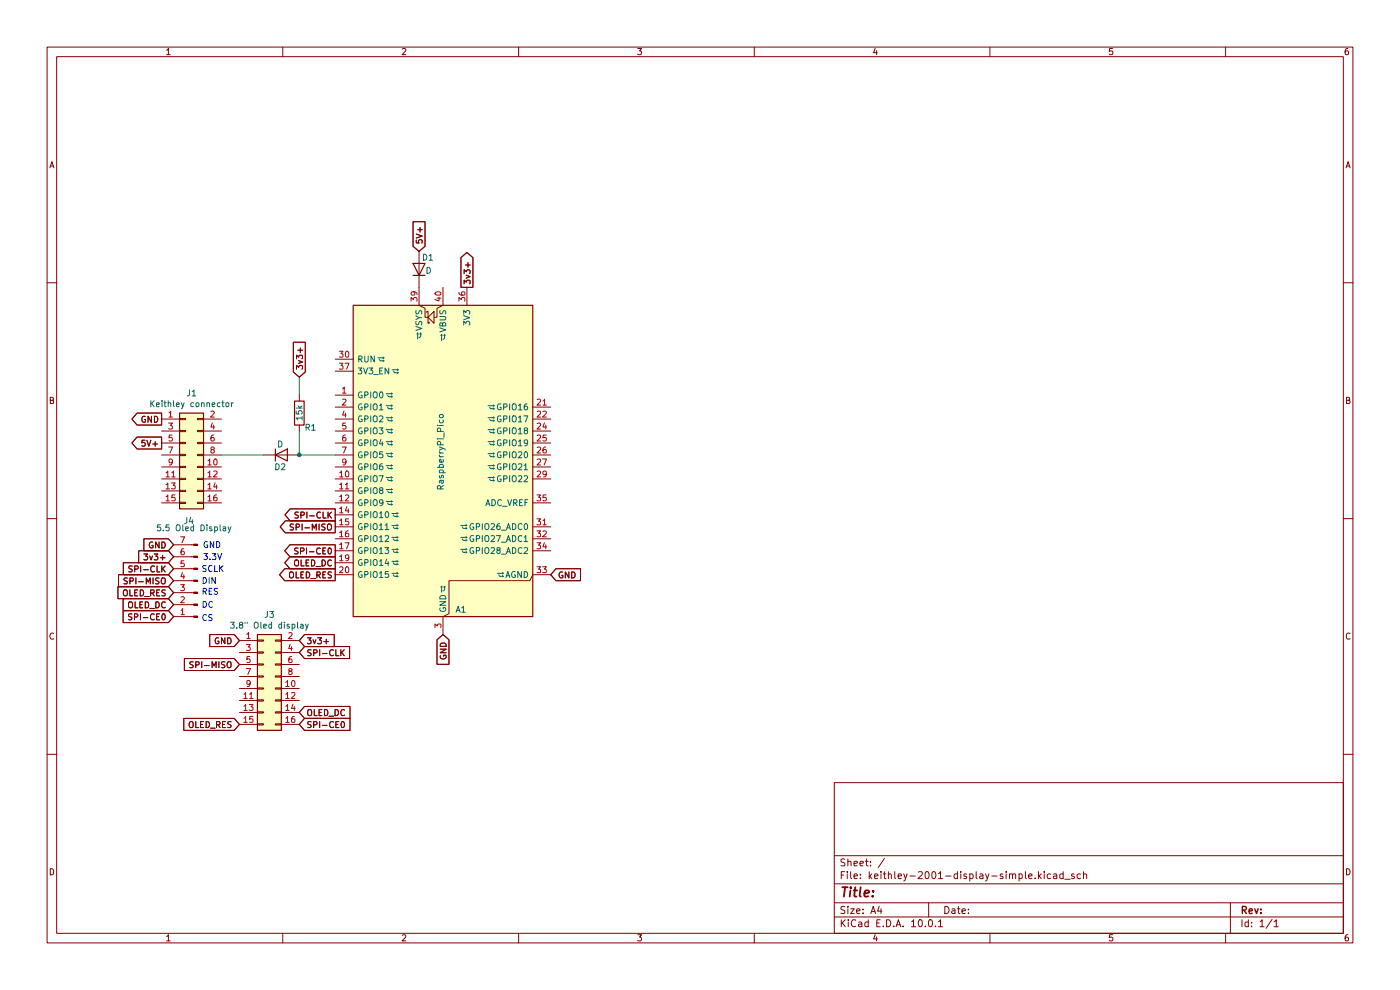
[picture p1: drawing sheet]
(kicad_sch
 (version 20260306)
 (generator "eeschema")
 (generator_version "10.0")
 (paper "A4")
 (lib_symbols
  (symbol "Connector:Conn_01x07_Pin"
   (pin_names
    (offset 1.016) (hide yes)) (exclude_from_sim no) (in_bom yes) (on_board yes)
   (in_pos_files yes)
   (duplicate_pin_numbers_are_jumpers no)
   (property "Reference" "J" (at 0 10.16 0) (show_name no) (do_not_autoplace no) (effects (font (size 1.27 1.27))))
   (property "Value" "Conn_01x07_Pin" (at 0 -10.16 0) (show_name no) (do_not_autoplace no) (effects (font (size 1.27 1.27))))
   (property "Footprint" "" (at 0 0 0) (show_name no) (do_not_autoplace no) (hide yes) (effects (font (size 1.27 1.27))))
   (property "Datasheet" "" (at 0 0 0) (show_name no) (do_not_autoplace no) (hide yes) (effects (font (size 1.27 1.27))))
   (property "Description" "Generic connector, single row, 01x07, script generated" (at 0 0 0) (show_name no) (do_not_autoplace no) (hide yes) (effects (font (size 1.27 1.27))))
   (property "ki_locked" "" (at 0 0 0) (show_name no) (do_not_autoplace no) (effects (font (size 1.27 1.27))))
   (symbol "Conn_01x07_Pin_1_1"
    (rectangle (start 0.8636 7.747) (end 0 7.493) (stroke (width 0.1524) (type default)) (fill (type outline)))
    (rectangle (start 0.8636 5.207) (end 0 4.953) (stroke (width 0.1524) (type default)) (fill (type outline)))
    (rectangle (start 0.8636 2.667) (end 0 2.413) (stroke (width 0.1524) (type default)) (fill (type outline)))
    (rectangle (start 0.8636 0.127) (end 0 -0.127) (stroke (width 0.1524) (type default)) (fill (type outline)))
    (rectangle (start 0.8636 -2.413) (end 0 -2.667) (stroke (width 0.1524) (type default)) (fill (type outline)))
    (rectangle (start 0.8636 -4.953) (end 0 -5.207) (stroke (width 0.1524) (type default)) (fill (type outline)))
    (rectangle (start 0.8636 -7.493) (end 0 -7.747) (stroke (width 0.1524) (type default)) (fill (type outline)))
    (polyline (pts (xy 1.27 7.62) (xy 0.8636 7.62)) (stroke (width 0.1524) (type default)) (fill (type none)))
    (polyline (pts (xy 1.27 5.08) (xy 0.8636 5.08)) (stroke (width 0.1524) (type default)) (fill (type none)))
    (polyline (pts (xy 1.27 2.54) (xy 0.8636 2.54)) (stroke (width 0.1524) (type default)) (fill (type none)))
    (polyline (pts (xy 1.27 0) (xy 0.8636 0)) (stroke (width 0.1524) (type default)) (fill (type none)))
    (polyline (pts (xy 1.27 -2.54) (xy 0.8636 -2.54)) (stroke (width 0.1524) (type default)) (fill (type none)))
    (polyline (pts (xy 1.27 -5.08) (xy 0.8636 -5.08)) (stroke (width 0.1524) (type default)) (fill (type none)))
    (polyline (pts (xy 1.27 -7.62) (xy 0.8636 -7.62)) (stroke (width 0.1524) (type default)) (fill (type none)))
    (pin passive line (at 5.08 7.62 180) (length 3.81) (name "Pin_1" (effects (font (size 1.27 1.27)))) (number "1" (effects (font (size 1.27 1.27)))))
    (pin passive line (at 5.08 5.08 180) (length 3.81) (name "Pin_2" (effects (font (size 1.27 1.27)))) (number "2" (effects (font (size 1.27 1.27)))))
    (pin passive line (at 5.08 2.54 180) (length 3.81) (name "Pin_3" (effects (font (size 1.27 1.27)))) (number "3" (effects (font (size 1.27 1.27)))))
    (pin passive line (at 5.08 0 180) (length 3.81) (name "Pin_4" (effects (font (size 1.27 1.27)))) (number "4" (effects (font (size 1.27 1.27)))))
    (pin passive line (at 5.08 -2.54 180) (length 3.81) (name "Pin_5" (effects (font (size 1.27 1.27)))) (number "5" (effects (font (size 1.27 1.27)))))
    (pin passive line (at 5.08 -5.08 180) (length 3.81) (name "Pin_6" (effects (font (size 1.27 1.27)))) (number "6" (effects (font (size 1.27 1.27)))))
    (pin passive line (at 5.08 -7.62 180) (length 3.81) (name "Pin_7" (effects (font (size 1.27 1.27)))) (number "7" (effects (font (size 1.27 1.27))))))
   (embedded_fonts no))
  (symbol "Connector_Generic:Conn_02x08_Odd_Even"
   (pin_names
    (offset 1.016) (hide yes)) (exclude_from_sim no) (in_bom yes) (on_board yes)
   (in_pos_files yes)
   (duplicate_pin_numbers_are_jumpers no)
   (property "Reference" "J" (at 1.27 10.16 0) (show_name no) (do_not_autoplace no) (effects (font (size 1.27 1.27))))
   (property "Value" "Conn_02x08_Odd_Even" (at 1.27 -12.7 0) (show_name no) (do_not_autoplace no) (effects (font (size 1.27 1.27))))
   (property "Footprint" "" (at 0 0 0) (show_name no) (do_not_autoplace no) (hide yes) (effects (font (size 1.27 1.27))))
   (property "Datasheet" "" (at 0 0 0) (show_name no) (do_not_autoplace no) (hide yes) (effects (font (size 1.27 1.27))))
   (property "Description" "Generic connector, double row, 02x08, odd/even pin numbering scheme (row 1 odd numbers, row 2 even numbers), script generated (kicad-library-utils/schlib/autogen/connector/)" (at 0 0 0) (show_name no) (do_not_autoplace no) (hide yes) (effects (font (size 1.27 1.27))))
   (symbol "Conn_02x08_Odd_Even_1_1"
    (rectangle (start -1.27 8.89) (end 3.81 -11.43) (stroke (width 0.254) (type default)) (fill (type background)))
    (rectangle (start -1.27 7.747) (end 0 7.493) (stroke (width 0.1524) (type default)) (fill (type none)))
    (rectangle (start -1.27 5.207) (end 0 4.953) (stroke (width 0.1524) (type default)) (fill (type none)))
    (rectangle (start -1.27 2.667) (end 0 2.413) (stroke (width 0.1524) (type default)) (fill (type none)))
    (rectangle (start -1.27 0.127) (end 0 -0.127) (stroke (width 0.1524) (type default)) (fill (type none)))
    (rectangle (start -1.27 -2.413) (end 0 -2.667) (stroke (width 0.1524) (type default)) (fill (type none)))
    (rectangle (start -1.27 -4.953) (end 0 -5.207) (stroke (width 0.1524) (type default)) (fill (type none)))
    (rectangle (start -1.27 -7.493) (end 0 -7.747) (stroke (width 0.1524) (type default)) (fill (type none)))
    (rectangle (start -1.27 -10.033) (end 0 -10.287) (stroke (width 0.1524) (type default)) (fill (type none)))
    (rectangle (start 3.81 7.747) (end 2.54 7.493) (stroke (width 0.1524) (type default)) (fill (type none)))
    (rectangle (start 3.81 5.207) (end 2.54 4.953) (stroke (width 0.1524) (type default)) (fill (type none)))
    (rectangle (start 3.81 2.667) (end 2.54 2.413) (stroke (width 0.1524) (type default)) (fill (type none)))
    (rectangle (start 3.81 0.127) (end 2.54 -0.127) (stroke (width 0.1524) (type default)) (fill (type none)))
    (rectangle (start 3.81 -2.413) (end 2.54 -2.667) (stroke (width 0.1524) (type default)) (fill (type none)))
    (rectangle (start 3.81 -4.953) (end 2.54 -5.207) (stroke (width 0.1524) (type default)) (fill (type none)))
    (rectangle (start 3.81 -7.493) (end 2.54 -7.747) (stroke (width 0.1524) (type default)) (fill (type none)))
    (rectangle (start 3.81 -10.033) (end 2.54 -10.287) (stroke (width 0.1524) (type default)) (fill (type none)))
    (pin passive line (at -5.08 7.62 0) (length 3.81) (name "Pin_1" (effects (font (size 1.27 1.27)))) (number "1" (effects (font (size 1.27 1.27)))))
    (pin passive line (at 7.62 7.62 180) (length 3.81) (name "Pin_2" (effects (font (size 1.27 1.27)))) (number "2" (effects (font (size 1.27 1.27)))))
    (pin passive line (at -5.08 5.08 0) (length 3.81) (name "Pin_3" (effects (font (size 1.27 1.27)))) (number "3" (effects (font (size 1.27 1.27)))))
    (pin passive line (at 7.62 5.08 180) (length 3.81) (name "Pin_4" (effects (font (size 1.27 1.27)))) (number "4" (effects (font (size 1.27 1.27)))))
    (pin passive line (at -5.08 2.54 0) (length 3.81) (name "Pin_5" (effects (font (size 1.27 1.27)))) (number "5" (effects (font (size 1.27 1.27)))))
    (pin passive line (at 7.62 2.54 180) (length 3.81) (name "Pin_6" (effects (font (size 1.27 1.27)))) (number "6" (effects (font (size 1.27 1.27)))))
    (pin passive line (at -5.08 0 0) (length 3.81) (name "Pin_7" (effects (font (size 1.27 1.27)))) (number "7" (effects (font (size 1.27 1.27)))))
    (pin passive line (at 7.62 0 180) (length 3.81) (name "Pin_8" (effects (font (size 1.27 1.27)))) (number "8" (effects (font (size 1.27 1.27)))))
    (pin passive line (at -5.08 -2.54 0) (length 3.81) (name "Pin_9" (effects (font (size 1.27 1.27)))) (number "9" (effects (font (size 1.27 1.27)))))
    (pin passive line (at 7.62 -2.54 180) (length 3.81) (name "Pin_10" (effects (font (size 1.27 1.27)))) (number "10" (effects (font (size 1.27 1.27)))))
    (pin passive line (at -5.08 -5.08 0) (length 3.81) (name "Pin_11" (effects (font (size 1.27 1.27)))) (number "11" (effects (font (size 1.27 1.27)))))
    (pin passive line (at 7.62 -5.08 180) (length 3.81) (name "Pin_12" (effects (font (size 1.27 1.27)))) (number "12" (effects (font (size 1.27 1.27)))))
    (pin passive line (at -5.08 -7.62 0) (length 3.81) (name "Pin_13" (effects (font (size 1.27 1.27)))) (number "13" (effects (font (size 1.27 1.27)))))
    (pin passive line (at 7.62 -7.62 180) (length 3.81) (name "Pin_14" (effects (font (size 1.27 1.27)))) (number "14" (effects (font (size 1.27 1.27)))))
    (pin passive line (at -5.08 -10.16 0) (length 3.81) (name "Pin_15" (effects (font (size 1.27 1.27)))) (number "15" (effects (font (size 1.27 1.27)))))
    (pin passive line (at 7.62 -10.16 180) (length 3.81) (name "Pin_16" (effects (font (size 1.27 1.27)))) (number "16" (effects (font (size 1.27 1.27))))))
   (embedded_fonts no))
  (symbol "Device:D"
   (pin_numbers (hide yes))
   (pin_names
    (offset 1.016) (hide yes)) (exclude_from_sim no) (in_bom yes) (on_board yes)
   (in_pos_files yes)
   (duplicate_pin_numbers_are_jumpers no)
   (property "Reference" "D" (at 0 2.54 0) (show_name no) (do_not_autoplace no) (effects (font (size 1.27 1.27))))
   (property "Value" "D" (at 0 -2.54 0) (show_name no) (do_not_autoplace no) (effects (font (size 1.27 1.27))))
   (property "Footprint" "" (at 0 0 0) (show_name no) (do_not_autoplace no) (hide yes) (effects (font (size 1.27 1.27))))
   (property "Datasheet" "" (at 0 0 0) (show_name no) (do_not_autoplace no) (hide yes) (effects (font (size 1.27 1.27))))
   (property "Description" "Diode" (at 0 0 0) (show_name no) (do_not_autoplace no) (hide yes) (effects (font (size 1.27 1.27))))
   (property "Sim.Device" "D" (at 0 0 0) (show_name no) (do_not_autoplace no) (hide yes) (effects (font (size 1.27 1.27))))
   (property "Sim.Pins" "1=K 2=A" (at 0 0 0) (show_name no) (do_not_autoplace no) (hide yes) (effects (font (size 1.27 1.27))))
   (symbol "D_0_1"
    (polyline (pts (xy -1.27 1.27) (xy -1.27 -1.27)) (stroke (width 0.254) (type default)) (fill (type none)))
    (polyline (pts (xy 1.27 1.27) (xy 1.27 -1.27) (xy -1.27 0) (xy 1.27 1.27)) (stroke (width 0.254) (type default)) (fill (type none)))
    (polyline (pts (xy 1.27 0) (xy -1.27 0)) (stroke (width 0) (type default)) (fill (type none))))
   (symbol "D_1_1"
    (pin passive line (at -3.81 0 0) (length 2.54) (name "K" (effects (font (size 1.27 1.27)))) (number "1" (effects (font (size 1.27 1.27)))))
    (pin passive line (at 3.81 0 180) (length 2.54) (name "A" (effects (font (size 1.27 1.27)))) (number "2" (effects (font (size 1.27 1.27))))))
   (embedded_fonts no))
  (symbol "Device:R"
   (pin_numbers (hide yes))
   (pin_names
    (offset 0)) (exclude_from_sim no) (in_bom yes) (on_board yes)
   (in_pos_files yes)
   (duplicate_pin_numbers_are_jumpers no)
   (property "Reference" "R" (at 2.032 0 90) (show_name no) (do_not_autoplace no) (effects (font (size 1.27 1.27))))
   (property "Value" "R" (at 0 0 90) (show_name no) (do_not_autoplace no) (effects (font (size 1.27 1.27))))
   (property "Footprint" "" (at -1.778 0 90) (show_name no) (do_not_autoplace no) (hide yes) (effects (font (size 1.27 1.27))))
   (property "Datasheet" "" (at 0 0 0) (show_name no) (do_not_autoplace no) (hide yes) (effects (font (size 1.27 1.27))))
   (property "Description" "Resistor" (at 0 0 0) (show_name no) (do_not_autoplace no) (hide yes) (effects (font (size 1.27 1.27))))
   (symbol "R_0_1"
    (rectangle (start -1.016 -2.54) (end 1.016 2.54) (stroke (width 0.254) (type default)) (fill (type none))))
   (symbol "R_1_1"
    (pin passive line (at 0 3.81 270) (length 1.27) (name "" (effects (font (size 1.27 1.27)))) (number "1" (effects (font (size 1.27 1.27)))))
    (pin passive line (at 0 -3.81 90) (length 1.27) (name "" (effects (font (size 1.27 1.27)))) (number "2" (effects (font (size 1.27 1.27))))))
   (embedded_fonts no))
  (symbol "MCU_Module:RaspberryPi_Pico"
   (pin_names
    (offset 0.762)) (exclude_from_sim no) (in_bom yes) (on_board yes)
   (in_pos_files yes)
   (duplicate_pin_numbers_are_jumpers no)
   (property "Reference" "A" (at -19.05 35.56 0) (show_name no) (do_not_autoplace no) (effects (font (size 1.27 1.27)) (justify left)))
   (property "Value" "RaspberryPi_Pico" (at 7.62 35.56 0) (show_name no) (do_not_autoplace no) (effects (font (size 1.27 1.27)) (justify left)))
   (property "Footprint" "Module:RaspberryPi_Pico_Common_Unspecified" (at 0 -46.99 0) (show_name no) (do_not_autoplace no) (hide yes) (effects (font (size 1.27 1.27))))
   (property "Datasheet" "https://datasheets.raspberrypi.com/pico/pico-datasheet.pdf" (at 0 -49.53 0) (show_name no) (do_not_autoplace no) (hide yes) (effects (font (size 1.27 1.27))))
   (property "Description" "Versatile and inexpensive microcontroller module powered by RP2040 dual-core Arm Cortex-M0+ processor up to 133 MHz, 264kB SRAM, 2MB QSPI flash; also supports Raspberry Pi Pico 2" (at 0 -52.07 0) (show_name no) (do_not_autoplace no) (hide yes) (effects (font (size 1.27 1.27))))
   (symbol "RaspberryPi_Pico_0_1"
    (rectangle (start -19.05 34.29) (end 19.05 -31.75) (stroke (width 0.254) (type default)) (fill (type background)))
    (polyline (pts (xy -5.08 34.29) (xy -3.81 33.655) (xy -3.81 31.75) (xy -3.175 31.75)) (stroke (width 0) (type default)) (fill (type none)))
    (polyline (pts (xy -3.429 32.766) (xy -3.429 33.02) (xy -3.175 33.02) (xy -3.175 30.48) (xy -2.921 30.48) (xy -2.921 30.734)) (stroke (width 0) (type default)) (fill (type none)))
    (polyline (pts (xy -3.175 31.75) (xy -1.905 33.02) (xy -1.905 30.48) (xy -3.175 31.75)) (stroke (width 0) (type default)) (fill (type none)))
    (polyline (pts (xy 0 34.29) (xy -1.27 33.655) (xy -1.27 31.75) (xy -1.905 31.75)) (stroke (width 0) (type default)) (fill (type none)))
    (polyline (pts (xy 0 -31.75) (xy 1.27 -31.115) (xy 1.27 -24.13) (xy 18.415 -24.13) (xy 19.05 -22.86)) (stroke (width 0) (type default)) (fill (type none))))
   (symbol "RaspberryPi_Pico_1_1"
    (pin bidirectional line (at -22.86 15.24 0) (length 3.81) (name "GPIO0" (effects (font (size 1.27 1.27)))) (number "1" (effects (font (size 1.27 1.27))))
    (alternate "I2C0_SDA" bidirectional line)
    (alternate "PWM0_A" output line)
    (alternate "SPI0_RX" input line)
    (alternate "UART0_TX" output line)
    (alternate "USB_OVCUR_DET" input line))
    (pin bidirectional line (at -22.86 12.7 0) (length 3.81) (name "GPIO1" (effects (font (size 1.27 1.27)))) (number "2" (effects (font (size 1.27 1.27))))
    (alternate "I2C0_SCL" bidirectional clock)
    (alternate "PWM0_B" bidirectional line)
    (alternate "UART0_RX" input line)
    (alternate "USB_VBUS_DET" passive line)
    (alternate "~{SPI0_CSn}" bidirectional line))
    (pin power_out line (at 0 -35.56 90) (length 3.81) (name "GND" (effects (font (size 1.27 1.27)))) (number "3" (effects (font (size 1.27 1.27))))
    (alternate "GND_IN" power_in line))
    (pin bidirectional line (at -22.86 10.16 0) (length 3.81) (name "GPIO2" (effects (font (size 1.27 1.27)))) (number "4" (effects (font (size 1.27 1.27))))
    (alternate "I2C1_SDA" bidirectional line)
    (alternate "PWM1_A" output line)
    (alternate "SPI0_SCK" bidirectional clock)
    (alternate "UART0_CTS" input line)
    (alternate "USB_VBUS_EN" output line))
    (pin bidirectional line (at -22.86 7.62 0) (length 3.81) (name "GPIO3" (effects (font (size 1.27 1.27)))) (number "5" (effects (font (size 1.27 1.27))))
    (alternate "I2C1_SCL" bidirectional clock)
    (alternate "PWM1_B" bidirectional line)
    (alternate "SPI0_TX" output line)
    (alternate "UART0_RTS" output line)
    (alternate "USB_OVCUR_DET" input line))
    (pin bidirectional line (at -22.86 5.08 0) (length 3.81) (name "GPIO4" (effects (font (size 1.27 1.27)))) (number "6" (effects (font (size 1.27 1.27))))
    (alternate "I2C0_SDA" bidirectional line)
    (alternate "PWM2_A" output line)
    (alternate "SPI0_RX" input line)
    (alternate "UART1_TX" output line)
    (alternate "USB_VBUS_DET" input line))
    (pin bidirectional line (at -22.86 2.54 0) (length 3.81) (name "GPIO5" (effects (font (size 1.27 1.27)))) (number "7" (effects (font (size 1.27 1.27))))
    (alternate "I2C0_SCL" bidirectional clock)
    (alternate "PWM2_B" bidirectional line)
    (alternate "UART1_RX" input line)
    (alternate "USB_VBUS_EN" output line)
    (alternate "~{SPI0_CSn}" bidirectional line))
    (pin passive line (at 0 -35.56 90) (length 3.81) (hide yes) (name "GND" (effects (font (size 1.27 1.27)))) (number "8" (effects (font (size 1.27 1.27)))))
    (pin bidirectional line (at -22.86 0 0) (length 3.81) (name "GPIO6" (effects (font (size 1.27 1.27)))) (number "9" (effects (font (size 1.27 1.27))))
    (alternate "I2C1_SDA" bidirectional line)
    (alternate "PWM3_A" output line)
    (alternate "SPI0_SCK" bidirectional clock)
    (alternate "UART1_CTS" input line)
    (alternate "USB_OVCUR_DET" input line))
    (pin bidirectional line (at -22.86 -2.54 0) (length 3.81) (name "GPIO7" (effects (font (size 1.27 1.27)))) (number "10" (effects (font (size 1.27 1.27))))
    (alternate "I2C1_SCL" bidirectional clock)
    (alternate "PWM3_B" bidirectional line)
    (alternate "SPI0_TX" output line)
    (alternate "UART1_RTS" output line)
    (alternate "USB_VBUS_DET" input line))
    (pin bidirectional line (at -22.86 -5.08 0) (length 3.81) (name "GPIO8" (effects (font (size 1.27 1.27)))) (number "11" (effects (font (size 1.27 1.27))))
    (alternate "I2C0_SDA" bidirectional line)
    (alternate "PWM4_A" output line)
    (alternate "SPI1_RX" input line)
    (alternate "UART1_TX" output line)
    (alternate "USB_VBUS_EN" output line))
    (pin bidirectional line (at -22.86 -7.62 0) (length 3.81) (name "GPIO9" (effects (font (size 1.27 1.27)))) (number "12" (effects (font (size 1.27 1.27))))
    (alternate "I2C0_SCL" bidirectional clock)
    (alternate "PWM4_B" bidirectional line)
    (alternate "UART1_RX" input line)
    (alternate "USB_OVCUR_DET" input line)
    (alternate "~{SPI1_CSn}" bidirectional line))
    (pin passive line (at 0 -35.56 90) (length 3.81) (hide yes) (name "GND" (effects (font (size 1.27 1.27)))) (number "13" (effects (font (size 1.27 1.27)))))
    (pin bidirectional line (at -22.86 -10.16 0) (length 3.81) (name "GPIO10" (effects (font (size 1.27 1.27)))) (number "14" (effects (font (size 1.27 1.27))))
    (alternate "I2C1_SDA" bidirectional line)
    (alternate "PWM5_A" output line)
    (alternate "SPI1_SCK" bidirectional clock)
    (alternate "UART1_CTS" input line)
    (alternate "USB_VBUS_DET" input line))
    (pin bidirectional line (at -22.86 -12.7 0) (length 3.81) (name "GPIO11" (effects (font (size 1.27 1.27)))) (number "15" (effects (font (size 1.27 1.27))))
    (alternate "I2C1_SCL" bidirectional clock)
    (alternate "PWM5_B" bidirectional line)
    (alternate "SPI1_TX" output line)
    (alternate "UART1_RTS" output line)
    (alternate "USB_VBUS_EN" output line))
    (pin bidirectional line (at -22.86 -15.24 0) (length 3.81) (name "GPIO12" (effects (font (size 1.27 1.27)))) (number "16" (effects (font (size 1.27 1.27))))
    (alternate "I2C0_SDA" bidirectional line)
    (alternate "PWM6_A" output line)
    (alternate "SPI1_RX" input line)
    (alternate "UART0_TX" output line)
    (alternate "USB_OVCUR_DET" input line))
    (pin bidirectional line (at -22.86 -17.78 0) (length 3.81) (name "GPIO13" (effects (font (size 1.27 1.27)))) (number "17" (effects (font (size 1.27 1.27))))
    (alternate "I2C0_SCL" bidirectional clock)
    (alternate "PWM6_B" bidirectional line)
    (alternate "UART0_RX" input line)
    (alternate "USB_VBUS_DET" input line)
    (alternate "~{SPI1_CSn}" bidirectional line))
    (pin passive line (at 0 -35.56 90) (length 3.81) (hide yes) (name "GND" (effects (font (size 1.27 1.27)))) (number "18" (effects (font (size 1.27 1.27)))))
    (pin bidirectional line (at -22.86 -20.32 0) (length 3.81) (name "GPIO14" (effects (font (size 1.27 1.27)))) (number "19" (effects (font (size 1.27 1.27))))
    (alternate "I2C1_SDA" bidirectional line)
    (alternate "PWM7_A" output line)
    (alternate "SPI1_SCK" bidirectional clock)
    (alternate "UART0_CTS" input line)
    (alternate "USB_VBUS_EN" output line))
    (pin bidirectional line (at -22.86 -22.86 0) (length 3.81) (name "GPIO15" (effects (font (size 1.27 1.27)))) (number "20" (effects (font (size 1.27 1.27))))
    (alternate "I2C1_SCL" bidirectional clock)
    (alternate "PWM7_B" bidirectional line)
    (alternate "SPI1_TX" output line)
    (alternate "UART0_RTS" output line)
    (alternate "USB_OVCUR_DET" input line))
    (pin bidirectional line (at 22.86 12.7 180) (length 3.81) (name "GPIO16" (effects (font (size 1.27 1.27)))) (number "21" (effects (font (size 1.27 1.27))))
    (alternate "I2C0_SDA" bidirectional line)
    (alternate "PWM0_A" output line)
    (alternate "SPI0_RX" input line)
    (alternate "UART0_TX" output line)
    (alternate "USB_VBUS_DET" input line))
    (pin bidirectional line (at 22.86 10.16 180) (length 3.81) (name "GPIO17" (effects (font (size 1.27 1.27)))) (number "22" (effects (font (size 1.27 1.27))))
    (alternate "I2C0_SCL" bidirectional clock)
    (alternate "PWM0_B" bidirectional line)
    (alternate "UART0_RX" input line)
    (alternate "USB_VBUS_EN" output line)
    (alternate "~{SPI0_CSn}" bidirectional line))
    (pin passive line (at 0 -35.56 90) (length 3.81) (hide yes) (name "GND" (effects (font (size 1.27 1.27)))) (number "23" (effects (font (size 1.27 1.27)))))
    (pin bidirectional line (at 22.86 7.62 180) (length 3.81) (name "GPIO18" (effects (font (size 1.27 1.27)))) (number "24" (effects (font (size 1.27 1.27))))
    (alternate "I2C1_SDA" bidirectional line)
    (alternate "PWM1_A" output line)
    (alternate "SPI0_SCK" bidirectional clock)
    (alternate "UART0_CTS" input line)
    (alternate "USB_OVCUR_DET" input line))
    (pin bidirectional line (at 22.86 5.08 180) (length 3.81) (name "GPIO19" (effects (font (size 1.27 1.27)))) (number "25" (effects (font (size 1.27 1.27))))
    (alternate "I2C1_SCL" bidirectional clock)
    (alternate "PWM1_B" bidirectional line)
    (alternate "SPI0_TX" output line)
    (alternate "UART0_RTS" output line)
    (alternate "USB_VBUS_DET" input line))
    (pin bidirectional line (at 22.86 2.54 180) (length 3.81) (name "GPIO20" (effects (font (size 1.27 1.27)))) (number "26" (effects (font (size 1.27 1.27))))
    (alternate "CLOCK_GPIN0" input clock)
    (alternate "I2C0_SDA" bidirectional line)
    (alternate "PWM2_A" output line)
    (alternate "SPI0_RX" input line)
    (alternate "UART1_TX" output line)
    (alternate "USB_VBUS_EN" output line))
    (pin bidirectional line (at 22.86 0 180) (length 3.81) (name "GPIO21" (effects (font (size 1.27 1.27)))) (number "27" (effects (font (size 1.27 1.27))))
    (alternate "CLOCK_GPOUT0" output clock)
    (alternate "I2C0_SCL" bidirectional clock)
    (alternate "PWM2_B" bidirectional line)
    (alternate "UART1_RX" input line)
    (alternate "USB_OVCUR_DET" input line)
    (alternate "~{SPI0_CSn}" bidirectional line))
    (pin passive line (at 0 -35.56 90) (length 3.81) (hide yes) (name "GND" (effects (font (size 1.27 1.27)))) (number "28" (effects (font (size 1.27 1.27)))))
    (pin bidirectional line (at 22.86 -2.54 180) (length 3.81) (name "GPIO22" (effects (font (size 1.27 1.27)))) (number "29" (effects (font (size 1.27 1.27))))
    (alternate "CLOCK_GPIN1" input clock)
    (alternate "I2C1_SDA" bidirectional line)
    (alternate "PWM3_A" output line)
    (alternate "SPI0_SCK" bidirectional clock)
    (alternate "UART1_CTS" input line)
    (alternate "USB_VBUS_DET" input line))
    (pin passive line (at -22.86 22.86 0) (length 3.81) (name "RUN" (effects (font (size 1.27 1.27)))) (number "30" (effects (font (size 1.27 1.27))))
    (alternate "~{RESET}" passive line))
    (pin bidirectional line (at 22.86 -12.7 180) (length 3.81) (name "GPIO26_ADC0" (effects (font (size 1.27 1.27)))) (number "31" (effects (font (size 1.27 1.27))))
    (alternate "ADC0" input line)
    (alternate "GPIO26" bidirectional line)
    (alternate "I2C1_SDA" bidirectional line)
    (alternate "PWM5_A" output line)
    (alternate "SPI1_SCK" bidirectional clock)
    (alternate "UART1_CTS" input line)
    (alternate "USB_VBUS_EN" output line))
    (pin bidirectional line (at 22.86 -15.24 180) (length 3.81) (name "GPIO27_ADC1" (effects (font (size 1.27 1.27)))) (number "32" (effects (font (size 1.27 1.27))))
    (alternate "ADC1" input line)
    (alternate "GPIO27" bidirectional line)
    (alternate "I2C1_SCL" bidirectional clock)
    (alternate "PWM5_B" bidirectional line)
    (alternate "SPI1_TX" output line)
    (alternate "UART1_RTS" output line)
    (alternate "USB_OVCUR_DET" input line))
    (pin power_out line (at 22.86 -22.86 180) (length 3.81) (name "AGND" (effects (font (size 1.27 1.27)))) (number "33" (effects (font (size 1.27 1.27))))
    (alternate "GND" passive line))
    (pin bidirectional line (at 22.86 -17.78 180) (length 3.81) (name "GPIO28_ADC2" (effects (font (size 1.27 1.27)))) (number "34" (effects (font (size 1.27 1.27))))
    (alternate "ADC2" input line)
    (alternate "GPIO28" bidirectional line)
    (alternate "I2C0_SDA" bidirectional line)
    (alternate "PWM6_A" output line)
    (alternate "SPI1_RX" input line)
    (alternate "UART0_TX" output line)
    (alternate "USB_VBUS_DET" input line))
    (pin power_in line (at 22.86 -7.62 180) (length 3.81) (name "ADC_VREF" (effects (font (size 1.27 1.27)))) (number "35" (effects (font (size 1.27 1.27)))))
    (pin power_out line (at 5.08 38.1 270) (length 3.81) (name "3V3" (effects (font (size 1.27 1.27)))) (number "36" (effects (font (size 1.27 1.27)))))
    (pin passive line (at -22.86 20.32 0) (length 3.81) (name "3V3_EN" (effects (font (size 1.27 1.27)))) (number "37" (effects (font (size 1.27 1.27))))
    (alternate "~{3V3_DISABLE}" passive line))
    (pin passive line (at 0 -35.56 90) (length 3.81) (hide yes) (name "GND" (effects (font (size 1.27 1.27)))) (number "38" (effects (font (size 1.27 1.27)))))
    (pin power_in line (at -5.08 38.1 270) (length 3.81) (name "VSYS" (effects (font (size 1.27 1.27)))) (number "39" (effects (font (size 1.27 1.27))))
    (alternate "VSYS_OUT" power_out line))
    (pin power_out line (at 0 38.1 270) (length 3.81) (name "VBUS" (effects (font (size 1.27 1.27)))) (number "40" (effects (font (size 1.27 1.27))))
    (alternate "VBUS_IN" power_in line)))
   (embedded_fonts no)))
 (text "DC"
  (exclude_from_sim no)
  (at 42.672 128.524 0)
  (effects (font (size 1.27 1.27)) (justify left)))
 (text "RES"
  (exclude_from_sim no)
  (at 42.672 125.73 0)
  (effects (font (size 1.27 1.27)) (justify left)))
 (text "3.3V"
  (exclude_from_sim no)
  (at 42.926 118.364 0)
  (effects (font (size 1.27 1.27)) (justify left)))
 (text "SCLK"
  (exclude_from_sim no)
  (at 42.672 120.904 0)
  (effects (font (size 1.27 1.27)) (justify left)))
 (text "GND"
  (exclude_from_sim no)
  (at 42.926 115.824 0)
  (effects (font (size 1.27 1.27)) (justify left)))
 (text "DIN"
  (exclude_from_sim no)
  (at 42.672 123.444 0)
  (effects (font (size 1.27 1.27)) (justify left)))
 (text "CS"
  (exclude_from_sim no)
  (at 42.672 131.318 0)
  (effects (font (size 1.27 1.27)) (justify left)))
 (junction
  (at 63.5 96.52)
  (diameter 0)
  (color 0 0 0 0))
 (wire
  (pts (xy 63.5 96.52) (xy 71.12 96.52))
  (stroke (width 0) (type default)))
 (wire
  (pts (xy 46.99 96.52) (xy 55.88 96.52))
  (stroke (width 0) (type default)))
 (wire
  (pts (xy 63.5 91.44) (xy 63.5 96.52))
  (stroke (width 0) (type default)))
 (wire
  (pts (xy 63.5 80.01) (xy 63.5 83.82))
  (stroke (width 0) (type default)))
 (global_label "GND"
  (shape input)
  (at 116.84 121.92 0)
  (effects (font (size 1.27 1.27)) (justify left))
  (property "Intersheetrefs" "${INTERSHEET_REFS}" (at 116.84 121.92 0) (hide yes) (show_name no) (do_not_autoplace no) (effects (font (size 1.27 1.27)))))
 (global_label "5V+"
  (shape output)
  (at 34.29 93.98 180)
  (effects (font (size 1.27 1.27)) (justify right))
  (property "Intersheetrefs" "${INTERSHEET_REFS}" (at 34.29 93.98 0) (hide yes) (show_name no) (do_not_autoplace no) (effects (font (size 1.27 1.27)))))
 (global_label "3v3+"
  (shape output)
  (at 99.06 60.96 90)
  (effects (font (size 1.27 1.27)) (justify left))
  (property "Intersheetrefs" "${INTERSHEET_REFS}" (at 99.06 60.96 90) (hide yes) (show_name no) (do_not_autoplace no) (effects (font (size 1.27 1.27)))))
 (global_label "3v3+"
  (shape input)
  (at 36.83 118.11 180)
  (effects (font (size 1.27 1.27)) (justify right))
  (property "Intersheetrefs" "${INTERSHEET_REFS}" (at 36.83 118.11 0) (hide yes) (show_name no) (do_not_autoplace no) (effects (font (size 1.27 1.27)))))
 (global_label "SPI-CLK"
  (shape input)
  (at 36.83 120.65 180)
  (effects (font (size 1.27 1.27)) (justify right))
  (property "Intersheetrefs" "${INTERSHEET_REFS}" (at 36.83 120.65 0) (hide yes) (show_name no) (do_not_autoplace no) (effects (font (size 1.27 1.27)))))
 (global_label "SPI-CE0"
  (shape input)
  (at 63.5 153.67 0)
  (effects (font (size 1.27 1.27)) (justify left))
  (property "Intersheetrefs" "${INTERSHEET_REFS}" (at 63.5 153.67 0) (hide yes) (show_name no) (do_not_autoplace no) (effects (font (size 1.27 1.27)))))
 (global_label "OLED_DC"
  (shape input)
  (at 36.83 128.27 180)
  (effects (font (size 1.27 1.27)) (justify right))
  (property "Intersheetrefs" "${INTERSHEET_REFS}" (at 36.83 128.27 0) (hide yes) (show_name no) (do_not_autoplace no) (effects (font (size 1.27 1.27)))))
 (global_label "OLED_RES"
  (shape input)
  (at 50.8 153.67 180)
  (effects (font (size 1.27 1.27)) (justify right))
  (property "Intersheetrefs" "${INTERSHEET_REFS}" (at 50.8 153.67 0) (hide yes) (show_name no) (do_not_autoplace no) (effects (font (size 1.27 1.27)))))
 (global_label "OLED_DC"
  (shape input)
  (at 63.5 151.13 0)
  (effects (font (size 1.27 1.27)) (justify left))
  (property "Intersheetrefs" "${INTERSHEET_REFS}" (at 63.5 151.13 0) (hide yes) (show_name no) (do_not_autoplace no) (effects (font (size 1.27 1.27)))))
 (global_label "OLED_RES"
  (shape input)
  (at 36.83 125.73 180)
  (effects (font (size 1.27 1.27)) (justify right))
  (property "Intersheetrefs" "${INTERSHEET_REFS}" (at 36.83 125.73 0) (hide yes) (show_name no) (do_not_autoplace no) (effects (font (size 1.27 1.27)))))
 (global_label "3v3+"
  (shape input)
  (at 63.5 135.89 0)
  (effects (font (size 1.27 1.27)) (justify left))
  (property "Intersheetrefs" "${INTERSHEET_REFS}" (at 63.5 135.89 0) (hide yes) (show_name no) (do_not_autoplace no) (effects (font (size 1.27 1.27)))))
 (global_label "GND"
  (shape output)
  (at 34.29 88.9 180)
  (effects (font (size 1.27 1.27)) (justify right))
  (property "Intersheetrefs" "${INTERSHEET_REFS}" (at 34.29 88.9 0) (hide yes) (show_name no) (do_not_autoplace no) (effects (font (size 1.27 1.27)))))
 (global_label "SPI-CLK"
  (shape input)
  (at 63.5 138.43 0)
  (effects (font (size 1.27 1.27)) (justify left))
  (property "Intersheetrefs" "${INTERSHEET_REFS}" (at 63.5 138.43 0) (hide yes) (show_name no) (do_not_autoplace no) (effects (font (size 1.27 1.27)))))
 (global_label "SPI-MISO"
  (shape input)
  (at 50.8 140.97 180)
  (effects (font (size 1.27 1.27)) (justify right))
  (property "Intersheetrefs" "${INTERSHEET_REFS}" (at 50.8 140.97 0) (hide yes) (show_name no) (do_not_autoplace no) (effects (font (size 1.27 1.27)))))
 (global_label "SPI-CLK"
  (shape output)
  (at 71.12 109.22 180)
  (effects (font (size 1.27 1.27)) (justify right))
  (property "Intersheetrefs" "${INTERSHEET_REFS}" (at 71.12 109.22 0) (hide yes) (show_name no) (do_not_autoplace no) (effects (font (size 1.27 1.27)))))
 (global_label "5V+"
  (shape input)
  (at 88.9 53.34 90)
  (effects (font (size 1.27 1.27)) (justify left))
  (property "Intersheetrefs" "${INTERSHEET_REFS}" (at 88.9 53.34 90) (hide yes) (show_name no) (do_not_autoplace no) (effects (font (size 1.27 1.27)))))
 (global_label "GND"
  (shape input)
  (at 50.8 135.89 180)
  (effects (font (size 1.27 1.27)) (justify right))
  (property "Intersheetrefs" "${INTERSHEET_REFS}" (at 50.8 135.89 0) (hide yes) (show_name no) (do_not_autoplace no) (effects (font (size 1.27 1.27)))))
 (global_label "OLED_DC"
  (shape output)
  (at 71.12 119.38 180)
  (effects (font (size 1.27 1.27)) (justify right))
  (property "Intersheetrefs" "${INTERSHEET_REFS}" (at 71.12 119.38 0) (hide yes) (show_name no) (do_not_autoplace no) (effects (font (size 1.27 1.27)))))
 (global_label "SPI-MISO"
  (shape input)
  (at 36.83 123.19 180)
  (effects (font (size 1.27 1.27)) (justify right))
  (property "Intersheetrefs" "${INTERSHEET_REFS}" (at 36.83 123.19 0) (hide yes) (show_name no) (do_not_autoplace no) (effects (font (size 1.27 1.27)))))
 (global_label "OLED_RES"
  (shape output)
  (at 71.12 121.92 180)
  (effects (font (size 1.27 1.27)) (justify right))
  (property "Intersheetrefs" "${INTERSHEET_REFS}" (at 71.12 121.92 0) (hide yes) (show_name no) (do_not_autoplace no) (effects (font (size 1.27 1.27)))))
 (global_label "3v3+"
  (shape input)
  (at 63.5 80.01 90)
  (effects (font (size 1.27 1.27)) (justify left))
  (property "Intersheetrefs" "${INTERSHEET_REFS}" (at 63.5 80.01 90) (hide yes) (show_name no) (do_not_autoplace no) (effects (font (size 1.27 1.27)))))
 (global_label "GND"
  (shape input)
  (at 93.98 134.62 270)
  (effects (font (size 1.27 1.27)) (justify right))
  (property "Intersheetrefs" "${INTERSHEET_REFS}" (at 93.98 134.62 90) (hide yes) (show_name no) (do_not_autoplace no) (effects (font (size 1.27 1.27)))))
 (global_label "GND"
  (shape input)
  (at 36.83 115.57 180)
  (effects (font (size 1.27 1.27)) (justify right))
  (property "Intersheetrefs" "${INTERSHEET_REFS}" (at 36.83 115.57 0) (hide yes) (show_name no) (do_not_autoplace no) (effects (font (size 1.27 1.27)))))
 (global_label "SPI-CE0"
  (shape input)
  (at 36.83 130.81 180)
  (effects (font (size 1.27 1.27)) (justify right))
  (property "Intersheetrefs" "${INTERSHEET_REFS}" (at 36.83 130.81 0) (hide yes) (show_name no) (do_not_autoplace no) (effects (font (size 1.27 1.27)))))
 (global_label "SPI-MISO"
  (shape output)
  (at 71.12 111.76 180)
  (effects (font (size 1.27 1.27)) (justify right))
  (property "Intersheetrefs" "${INTERSHEET_REFS}" (at 71.12 111.76 0) (hide yes) (show_name no) (do_not_autoplace no) (effects (font (size 1.27 1.27)))))
 (global_label "SPI-CE0"
  (shape output)
  (at 71.12 116.84 180)
  (effects (font (size 1.27 1.27)) (justify right))
  (property "Intersheetrefs" "${INTERSHEET_REFS}" (at 71.12 116.84 0) (hide yes) (show_name no) (do_not_autoplace no) (effects (font (size 1.27 1.27)))))
 (symbol
  (lib_id "MCU_Module:RaspberryPi_Pico")
  (at 93.98 99.06 0)
  (unit 1)
  (body_style 1)
  (exclude_from_sim no)
  (in_bom yes)
  (on_board yes)
  (in_pos_files yes)
  (dnp no)
  (property "Reference" "A1" (at 96.52 129.286 0) (show_name no) (do_not_autoplace no) (effects (font (size 1.27 1.27)) (justify left)))
  (property "Value" "RaspberryPi_Pico" (at 93.472 104.14 90) (show_name no) (do_not_autoplace no) (effects (font (size 1.27 1.27)) (justify left)))
  (property "Footprint" "Module:RaspberryPi_Pico_Common_Unspecified" (at 93.98 146.05 0) (hide yes) (show_name no) (do_not_autoplace no) (effects (font (size 1.27 1.27))))
  (property "Datasheet" "https://datasheets.raspberrypi.com/pico/pico-datasheet.pdf" (at 93.98 148.59 0) (hide yes) (show_name no) (do_not_autoplace no) (effects (font (size 1.27 1.27))))
  (property "Description" "Versatile and inexpensive microcontroller module powered by RP2040 dual-core Arm Cortex-M0+ processor up to 133 MHz, 264kB SRAM, 2MB QSPI flash; also supports Raspberry Pi Pico 2" (at 93.98 151.13 0) (hide yes) (show_name no) (do_not_autoplace no) (effects (font (size 1.27 1.27))))
  (property "JLCPCB" "DNP" (at 93.98 99.06 0) (hide yes) (show_name no) (do_not_autoplace no) (effects (font (size 1.27 1.27))))
  (pin "15")
  (pin "39")
  (pin "24")
  (pin "23")
  (pin "27")
  (pin "36")
  (pin "21")
  (pin "10")
  (pin "29")
  (pin "11")
  (pin "30")
  (pin "18")
  (pin "5")
  (pin "25")
  (pin "26")
  (pin "28")
  (pin "31")
  (pin "3")
  (pin "22")
  (pin "38")
  (pin "40")
  (pin "37")
  (pin "1")
  (pin "2")
  (pin "8")
  (pin "12")
  (pin "6")
  (pin "14")
  (pin "17")
  (pin "32")
  (pin "20")
  (pin "7")
  (pin "33")
  (pin "19")
  (pin "9")
  (pin "13")
  (pin "4")
  (pin "34")
  (pin "35")
  (pin "16"))
 (symbol
  (lib_id "Connector_Generic:Conn_02x08_Odd_Even")
  (at 39.37 96.52 0)
  (unit 1)
  (body_style 1)
  (exclude_from_sim no)
  (in_bom yes)
  (on_board yes)
  (in_pos_files yes)
  (dnp no)
  (property "Reference" "J1" (at 40.64 83.3882 0) (show_name no) (do_not_autoplace no) (effects (font (size 1.27 1.27))))
  (property "Value" "Keithley connector" (at 40.64 85.6996 0) (show_name no) (do_not_autoplace no) (effects (font (size 1.27 1.27))))
  (property "Footprint" "Connector_PinHeader_2.54mm:PinHeader_2x08_P2.54mm_Vertical" (at 39.37 96.52 0) (hide yes) (show_name no) (do_not_autoplace no) (effects (font (size 1.27 1.27))))
  (property "Datasheet" "" (at 39.37 96.52 0) (hide yes) (show_name no) (do_not_autoplace no) (effects (font (size 1.27 1.27))))
  (property "Description" "" (at 39.37 96.52 0) (show_name no) (do_not_autoplace no) (effects (font (size 1.27 1.27))))
  (property "JLCPCB" "DNP" (at 39.37 96.52 0) (hide yes) (show_name no) (do_not_autoplace no) (effects (font (size 1.27 1.27))))
  (pin "1")
  (pin "10")
  (pin "11")
  (pin "12")
  (pin "13")
  (pin "14")
  (pin "15")
  (pin "16")
  (pin "2")
  (pin "3")
  (pin "4")
  (pin "5")
  (pin "6")
  (pin "7")
  (pin "8")
  (pin "9"))
 (symbol
  (lib_id "Device:D")
  (at 59.69 96.52 0)
  (unit 1)
  (body_style 1)
  (exclude_from_sim no)
  (in_bom yes)
  (on_board yes)
  (in_pos_files yes)
  (dnp no)
  (property "Reference" "D2" (at 59.436 99.06 0) (show_name no) (do_not_autoplace no) (effects (font (size 1.27 1.27))))
  (property "Value" "D" (at 59.436 94.234 0) (show_name no) (do_not_autoplace no) (effects (font (size 1.27 1.27))))
  (property "Footprint" "" (at 59.69 96.52 0) (hide yes) (show_name no) (do_not_autoplace no) (effects (font (size 1.27 1.27))))
  (property "Datasheet" "" (at 59.69 96.52 0) (hide yes) (show_name no) (do_not_autoplace no) (effects (font (size 1.27 1.27))))
  (property "Description" "Diode" (at 59.69 96.52 0) (hide yes) (show_name no) (do_not_autoplace no) (effects (font (size 1.27 1.27))))
  (property "Sim.Device" "D" (at 59.69 96.52 0) (hide yes) (show_name no) (do_not_autoplace no) (effects (font (size 1.27 1.27))))
  (property "Sim.Pins" "1=K 2=A" (at 59.69 96.52 0) (hide yes) (show_name no) (do_not_autoplace no) (effects (font (size 1.27 1.27))))
  (pin "2")
  (pin "1"))
 (symbol
  (lib_id "Device:R")
  (at 63.5 87.63 0)
  (unit 1)
  (body_style 1)
  (exclude_from_sim no)
  (in_bom yes)
  (on_board yes)
  (in_pos_files yes)
  (dnp no)
  (property "Reference" "R1" (at 64.516 90.678 0) (show_name no) (do_not_autoplace no) (effects (font (size 1.27 1.27)) (justify left)))
  (property "Value" "15k" (at 63.5 89.408 90) (show_name no) (do_not_autoplace no) (effects (font (size 1.27 1.27)) (justify left)))
  (property "Footprint" "" (at 61.722 87.63 90) (hide yes) (show_name no) (do_not_autoplace no) (effects (font (size 1.27 1.27))))
  (property "Datasheet" "" (at 63.5 87.63 0) (hide yes) (show_name no) (do_not_autoplace no) (effects (font (size 1.27 1.27))))
  (property "Description" "Resistor" (at 63.5 87.63 0) (hide yes) (show_name no) (do_not_autoplace no) (effects (font (size 1.27 1.27))))
  (pin "2")
  (pin "1"))
 (symbol
  (lib_id "Connector:Conn_01x07_Pin")
  (at 41.91 123.19 180)
  (unit 1)
  (body_style 1)
  (exclude_from_sim no)
  (in_bom yes)
  (on_board yes)
  (in_pos_files yes)
  (dnp no)
  (property "Reference" "J4" (at 38.862 110.49 0) (show_name no) (do_not_autoplace no) (effects (font (size 1.27 1.27)) (justify right)))
  (property "Value" "5.5 Oled Display" (at 33.02 112.014 0) (show_name no) (do_not_autoplace no) (effects (font (size 1.27 1.27)) (justify right)))
  (property "Footprint" "Connector_PinHeader_2.54mm:PinHeader_1x07_P2.54mm_Vertical" (at 41.91 123.19 0) (hide yes) (show_name no) (do_not_autoplace no) (effects (font (size 1.27 1.27))))
  (property "Datasheet" "" (at 41.91 123.19 0) (hide yes) (show_name no) (do_not_autoplace no) (effects (font (size 1.27 1.27))))
  (property "Description" "Generic connector, single row, 01x07, script generated" (at 41.91 123.19 0) (hide yes) (show_name no) (do_not_autoplace no) (effects (font (size 1.27 1.27))))
  (property "JLCPCB" "DNP" (at 41.91 123.19 0) (hide yes) (show_name no) (do_not_autoplace no) (effects (font (size 1.27 1.27))))
  (pin "2")
  (pin "5")
  (pin "1")
  (pin "3")
  (pin "6")
  (pin "7")
  (pin "4"))
 (symbol
  (lib_id "Device:D")
  (at 88.9 57.15 90)
  (unit 1)
  (body_style 1)
  (exclude_from_sim no)
  (in_bom yes)
  (on_board yes)
  (in_pos_files yes)
  (dnp no)
  (property "Reference" "D1" (at 89.408 54.61 90) (show_name no) (do_not_autoplace no) (effects (font (size 1.27 1.27)) (justify right)))
  (property "Value" "D" (at 90.17 57.404 90) (show_name no) (do_not_autoplace no) (effects (font (size 1.27 1.27)) (justify right)))
  (property "Footprint" "" (at 88.9 57.15 0) (hide yes) (show_name no) (do_not_autoplace no) (effects (font (size 1.27 1.27))))
  (property "Datasheet" "" (at 88.9 57.15 0) (hide yes) (show_name no) (do_not_autoplace no) (effects (font (size 1.27 1.27))))
  (property "Description" "Diode" (at 88.9 57.15 0) (hide yes) (show_name no) (do_not_autoplace no) (effects (font (size 1.27 1.27))))
  (property "Sim.Device" "D" (at 88.9 57.15 0) (hide yes) (show_name no) (do_not_autoplace no) (effects (font (size 1.27 1.27))))
  (property "Sim.Pins" "1=K 2=A" (at 88.9 57.15 0) (hide yes) (show_name no) (do_not_autoplace no) (effects (font (size 1.27 1.27))))
  (pin "2")
  (pin "1"))
 (symbol
  (lib_id "Connector_Generic:Conn_02x08_Odd_Even")
  (at 55.88 143.51 0)
  (unit 1)
  (body_style 1)
  (exclude_from_sim no)
  (in_bom yes)
  (on_board yes)
  (in_pos_files yes)
  (dnp no)
  (property "Reference" "J3" (at 57.15 130.3782 0) (show_name no) (do_not_autoplace no) (effects (font (size 1.27 1.27))))
  (property "Value" "3.8\" Oled display" (at 57.15 132.6896 0) (show_name no) (do_not_autoplace no) (effects (font (size 1.27 1.27))))
  (property "Footprint" "Connector_PinHeader_2.54mm:PinHeader_2x08_P2.54mm_Vertical" (at 55.88 143.51 0) (hide yes) (show_name no) (do_not_autoplace no) (effects (font (size 1.27 1.27))))
  (property "Datasheet" "" (at 55.88 143.51 0) (hide yes) (show_name no) (do_not_autoplace no) (effects (font (size 1.27 1.27))))
  (property "Description" "" (at 55.88 143.51 0) (show_name no) (do_not_autoplace no) (effects (font (size 1.27 1.27))))
  (property "JLCPCB" "DNP" (at 55.88 143.51 0) (hide yes) (show_name no) (do_not_autoplace no) (effects (font (size 1.27 1.27))))
  (pin "1")
  (pin "10")
  (pin "11")
  (pin "12")
  (pin "13")
  (pin "14")
  (pin "15")
  (pin "16")
  (pin "2")
  (pin "3")
  (pin "4")
  (pin "5")
  (pin "6")
  (pin "7")
  (pin "8")
  (pin "9"))
 (sheet_instances
  (path ""
   (page "1")))
 (embedded_fonts no))
